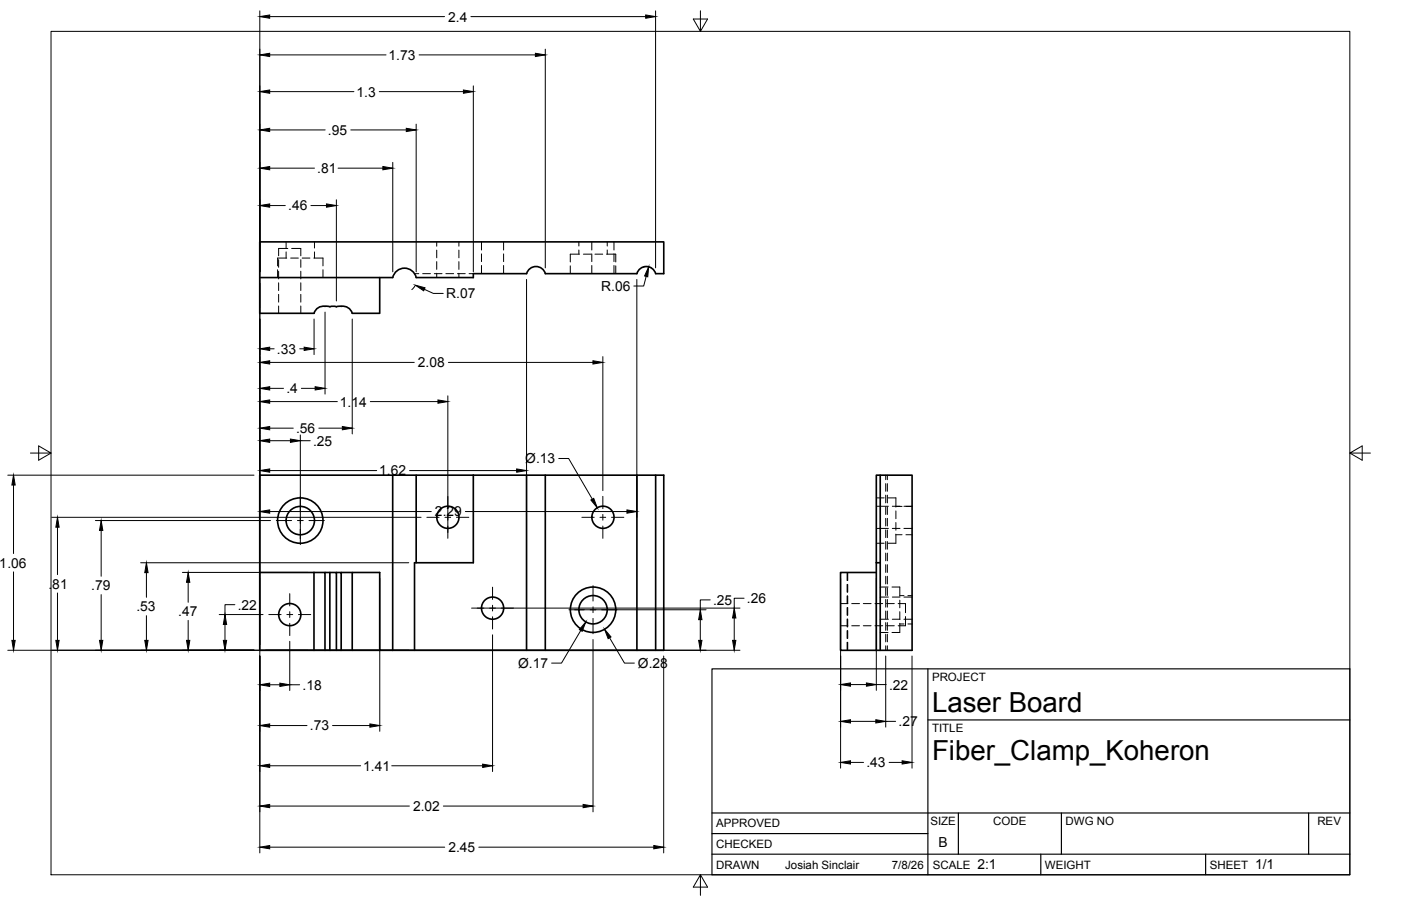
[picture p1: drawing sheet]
<svg xmlns="http://www.w3.org/2000/svg" width="432mm" height="279mm" viewBox="0 0 432 279" stroke-linecap="round" stroke-linejoin="round" font-family="sans-serif">
<!-- layer: Visible -->
<g fill="none" stroke="#000" stroke-width=".51">
<path d="M80.1 85.6h41a3.7 3.7 0 0 1 3.6-2.9 3.7 3.7 0 0 1 3.6 2.9h17.6v-1.2h16.4a2.98 2.98 0 0 1 2.9-2.2 2.98 2.98 0 0 1 2.9 2.2h28.2a3 3 0 0 1 2.9-2.2 3 3 0 0 1 2.9 2.2h2.5v-9.8h-124.5v22h16.7a3.3 3.3 0 0 1 3.8-2.2l3.1 .2M117 85.6v11h-8.4a3.2 3.2 0 0 0-3.8-2.2l-1.1 .2M121 146.5h-40.9v54.1h36.9M128.3 146.5h-7.3v54.1M145.9 146.5v27h-18.1v27.1M145.9 146.5h-17.6v27M145.9 146.5h16.4M168.1 146.5h-5.8v54.1M196.3 146.5h-28.2v54.1M202.1 146.5h-5.8v54.1M271.3 146.5h9.8v54.1h-11M80.1 176.6h16.7"/>
<path d="M96.8 176.6h3.4v24M96.8 176.6v24M100.2 176.6h1.5v24M101.7 176.6h2v24M103.7 176.6h1.5v24M105.2 176.6h3.4M270.1 176.6h-11v24h11M270.1 173.5v-27h1.2v54.1M270.1 173.5h1.2M270.1 173.5v27.1M108.6 200.6v-24h8.4v24h4M121 200.6h83.6v-54.1h-2.5v54.1"/>
<circle cx="138" cy="159.5" r="3.4"/>
<circle cx="185.8" cy="159.5" r="3.4"/>
<circle cx="92.6" cy="160.5" r="4.4"/>
<circle cx="92.6" cy="160.5" r="7"/>
<circle cx="89.3" cy="189.5" r="3.4"/>
<circle cx="151.8" cy="187.5" r="3.4"/>
<circle cx="182.8" cy="188" r="7"/>
<circle cx="182.8" cy="188" r="4.4"/>
</g>
<!-- layer: Hidden -->
<g fill="none" stroke="#000" stroke-width=".31">
<path d="M88.2 74.6v1.9M88.2 77.7v1.9M88.4 79.6h-2.8v2.4M88.7 76.6h-2.8v2.3M89.6 79.6h2.3M89.9 76.6h2.8v2.3M93.1 79.6h2.4M96.7 79.6h2.8v2.4M96.9 74.6v1.9M96.9 77.7v1.9M134.6 74.6v1.3M134.6 77.1v2.4"/>
<path d="M141.4 74.6v1.3M141.4 77.1v2.4M148.4 74.6v2.5M148.4 78.3v2.4M155.2 74.6v2.5M155.2 78.3v2.4M178.4 74.6v1.3M178.4 77.1v1.3M178.6 78.4h-2.8v2.4M179.8 78.4h2.4M182.4 74.6v2.5M182.4 78.3v2.4"/>
<path d="M183.4 78.4h2.4M186.9 78.4h2.9v2.4M187.2 74.6v1.3M187.2 77.1v1.3M189.2 74.6v2.5M189.2 78.3v2.4M85.6 83.2v2.4M85.9 80.1v2.3M85.9 83.7v2.3M85.9 87.2v2.4M85.9 90.8v2.4M85.9 94.4v2.2"/>
<path d="M92.7 80.1v2.3M92.7 83.7v2.3M92.7 87.2v2.4M92.7 90.8v2.4M92.7 94.4v2.2M99.5 83.2v2.4M127.8 84.4h1.3M130.3 84.4h2.4M133.9 84.4h2.3M134.6 80.7v2.4M134.6 84.3v1.3M137.4 84.4h2.4"/>
<path d="M141 84.4h2.4M141.4 80.7v2.4M141.4 84.3v1.3M144.6 84.4h1.3M148.4 81.9v2.5M155.2 81.9v2.5M175.8 82v2.4M182.4 81.9v2.5M189.2 81.9v2.5M189.8 82v2.4M270.1 156.1h3.7M270.1 153.5h2.4"/>
<path d="M273 146.5v1.4M273 149.1v2.4M273 152.7v2.4M273 156.3v2.4M273 159.9v2.3M273.5 146.5v1.4M273.5 149.1v2.4M273.5 152.7v2.4M273.5 156.3v2.4M273.5 159.9v2.3M273.7 153.5h2.4v2.9M275 156.1h2.4"/>
<path d="M276.1 157.6v2.4M276.1 156.2h1.9M278.6 156.1h2.5M279.2 156.2h1.9M261.1 176.6v2.4M261.2 176.6v2.4M261.3 176.6v2.4M270.1 163h3.7M270.1 167.5h2.4M273 163.4v2.4M273 167v2.4M273 170.6v2.4"/>
<path d="M273 174.1v2.4M273 177.7v2.4M273.5 163.4v2.4M273.5 167v2.4M273.5 170.6v2.4M273.5 174.1v2.4M273.5 177.7v2.4M275 163h2.4M276.1 164.7v2.8h-2.4M276.1 161.1v2.4M276.1 164.9h1.9M278.6 163h2.5"/>
<path d="M279.2 164.9h1.9M259.1 193h2.2M259.1 186.1h2.2M261.1 180.2v2.4M261.1 183.8v2.4M261.1 187.4v2.3M261.1 190.9v2.4M261.1 194.5v2.4M261.1 198.1v2.5M261.2 180.2v2.4M261.2 183.8v2.4M261.2 187.4v2.3"/>
<path d="M261.2 190.9v2.4M261.2 194.5v2.4M261.2 198.1v2.5M261.3 180.2v2.4M261.3 183.8v2.4M261.3 187.4v2.3M261.3 190.9v2.4M261.3 194.5v2.4M261.3 198.1v2.5M262.5 193h2.4M262.5 186.1h2.4M266.1 193h2.4"/>
<path d="M266.1 186.1h2.4M269.7 193h2.4M269.7 186.1h2.4M271.3 191h2.5M271.3 184.1h2.5M271.3 195.1h2.4M271.3 181h2.4M273 181.3v2.4M273 184.9v2.3M273 188.4v2.4M273 192v2.4M273 195.6v2.4"/>
<path d="M273 199.2v1.4M273.2 193h2.4M273.2 186.1h2.4M273.5 181.3v2.4M273.5 184.9v2.3M273.5 188.4v2.4M273.5 192v2.4M273.5 195.6v2.4M273.5 199.2v1.4M274.9 181h2.4v2.9M275 191h2.4M275 184.1h2.4"/>
<path d="M276.8 186.1h2.3v2.9M277.3 192.2v2.9h-2.4M277.3 188.6v2.4M277.3 185.1v2.4M277.3 192.4h1.3M277.3 183.7h1.3M278.6 191h2.5M278.6 184.1h2.5M279.1 190.1v2.9h-2.3M279.8 192.4h1.3M279.8 183.7h1.3"/>
</g>
<!-- layer: Border -->
<path d="M15.7 9.7h400.3v260.1h-400.3zM215.9 3.3v6.4l-2.2-3.8h4.4l-2.2 3.8M9.4 139.7h6.3l-3.8-2.2v4.4l3.8-2.2M416 139.7l3.8 2.2v-4.4l-3.8 2.2h6.4M215.9 269.8l2.2 3.8h-4.4l2.2-3.8v6.3" fill="none" stroke="#000" stroke-width=".31"/>
<!-- layer: Titleblock -->
<path d="M219.4 206.3h196.6v63.5h-196.6zM286 206.3v63.5M286 222h130M219.4 257.1h66.6M219.4 250.7h196.6M295.4 250.7v12.7M327.1 250.7v12.7M403.3 250.7v12.7M219.4 263.4h196.6M320.8 263.4v6.4M371.6 263.4v6.4" fill="none" stroke="#000" stroke-width=".36"/>
<!-- layer: Smart Centers -->
<g fill="none" stroke="#000" stroke-width=".31">
<path d="M92.6 153.1v4.8M92.6 159.6v1.8M131.6 159.5h3.7M137.1 159.5h1.8M138 153.1v3.8M138 158.6v1.8M140.7 159.5h3.8M179.3 159.5h3.8M184.9 159.5h1.8M185.8 153.1v3.8M185.8 158.6v1.8M188.5 159.5h3.8"/>
<path d="M85.2 160.5h4.7M91.7 160.5h1.8M92.6 163.2v4.8M95.2 160.5h4.8M138 162.2v3.8M185.8 162.2v3.8M82.8 189.5h3.8M88.4 189.5h1.8M89.3 183.1v3.8M89.3 188.6v1.8M89.3 192.2v3.8M92 189.5h3.8"/>
<path d="M145.4 187.5h3.7M150.9 187.5h1.8M151.8 181.1v3.7M151.8 186.6v1.8M151.8 190.2v3.8M154.5 187.5h3.8M175.3 188h4.8M181.9 188h1.8M182.8 180.6v4.8M182.8 187.1v1.8M182.8 190.7v4.8M185.4 188h4.8"/>
</g>
<!-- layer: FD_Dimensions -->
<g fill="none" stroke="#000" stroke-width=".31">
<path d="M80.1 3.3v259.7M83.1 5.1h53.9M83.1 16.9h35.9M129.2 16.9h35.8M145.1 5.1h53.9M168.1 15.2v67.4M202.1 3.3v79.3M83.1 28.3h26M116.9 28.3h25.9M128.3 38.3v45.5M145.9 26.5v57.3M83.1 40.1h17.1"/>
<path d="M83.1 51.9h13.8M104.2 51.9h13.8M108.1 40.1h17.1M121.1 50.1v33.7M83.1 63.4h4.8M95.8 63.4h4.8M103.7 61.6v31.2M96.8 98.4v10.9M100.2 96.2v25.3M108.6 98.4v35.4M127.9 88.1l-1 1.2M130.8 89.2l2.8 1.3h3"/>
<path d="M162.3 86.2v60.7M196.3 86.2v73.3M198.2 82.4l1-.2 1.5 .4M199.2 85.2l-.8 3h-3.1M83.1 111.8h44.6M83.1 107.6h1.4M83.1 119.8h4.3M92.4 107.6h1.3M92.9 119.8h4.2M138.2 111.8h44.6M185.8 110v41.3M83.1 123.8h20.9"/>
<path d="M83.1 135.9h6.4M83.1 132h7.3M92.6 134.1v32.1M92.6 135.9h3M98.3 132h7.2M114.1 123.8h20.9M138 122.1v42.1M2.4 146.5h75.9M4.2 149.6v21.1M15.9 159.5h113.9M83.1 157.8h49.8M83.1 145.1h33"/>
<path d="M126.2 145.1h33M143.4 157.8h49.8M172.2 141.4h3.1l7.3 12.5M4.2 176.4v21.1M17.7 162.6v14.6M29.4 160.5h54M31.2 163.6v14.1M43.3 173.5h82.7M45.1 176.6v7.6M56.2 176.5h38.8M58 179.6v6.1M117.1 178.3v47.2"/>
<path d="M259.1 178.3v58.6M270.1 178.3v34.6M17.7 182.9v14.6M31.2 183.4v14.1M45.1 189.9v7.6M58 191.3v6.2M67.6 189.5h13.5M69.3 192.6v4.9M72.4 186.5h-3.1v3M89.3 197.8v15.2M147.1 187.5h81M151.8 195.8v42.1"/>
<path d="M177.1 188h40.5M179 194.4l-5.9 10.1h-3.1M182.8 197.2v53.2M187.9 196.7l4.6 7.8h3M215.8 191.1v6.4M218.9 185h-3.1v3M226.3 190.6v6.9M229.3 184.5h-3v3M2.4 200.5h225.7M83.1 211.2h3.2M89.3 211.2h3.1M204.6 202.3v60.7"/>
<path d="M262.1 211.1h4.9M270.1 211.1h3M273 202.3v21.9M281.1 202.3v34.6M83.1 236.2h28M83.1 223.8h11.5M102.5 223.8h11.5M120.7 236.2h28.1M262.1 235.1h4M262.1 222.5h7.8M273 222.5h3M274 235.1h4"/>
<path d="M83.1 248.6h43.1M136.7 248.6h43M83.1 261.3h54M147.6 261.3h53.9"/>
</g>
<g fill="#000" stroke="#000" stroke-width=".31">
<path d="M80.1 5.1l3-.5v1zM80.1 16.9l3-.5v1zM165 16.4l3.1 .5-3.1 .5zM199 4.6l3.1 .5-3.1 .5zM80.1 28.3l3-.6v1.1zM80.1 40.1l3-.5v1zM125.2 39.6l3.1 .5-3.1 .5zM142.8 27.7l3.1 .6-3.1 .5zM80.1 51.9l3-.5v1zM118 51.4l3.1 .5-3.1 .5zM80.1 63.4l3-.5v1zM100.6 62.9l3.1 .5-3.1 .5z"/>
<path d="M128 87.9l3 .9-.4 .9zM199.9 82.3l-.3 3.1-.9-.3zM80.1 111.8l3-.5v1zM80.1 107.6l3-.5v1zM80.1 119.8l3-.5v1zM93.7 107.1l3.1 .5-3.1 .5zM97.1 119.3l3.1 .5-3.1 .5zM182.8 111.3l3 .5-3 .5zM80.1 123.8l3-.5v1.1zM80.1 135.9l3-.5v1zM80.1 132l3-.5v1zM89.5 135.4l3.1 .5-3.1 .5z"/>
<path d="M105.5 131.5l3.1 .5-3.1 .5zM135 123.3l3 .5-3 .6zM4.2 146.5l.5 3.1h-1zM80.1 157.8l3-.6v1.1zM80.1 145.1l3-.5v1zM159.2 144.6l3.1 .5-3.1 .5zM182.1 154.2l.9-.5 1.1 2.9zM193.2 157.2l3.1 .6-3.1 .5zM17.7 159.5l.5 3.1h-1zM31.2 160.5l.5 3.1h-1zM45.1 173.5l.5 3.1h-1zM58 176.5l.5 3.1h-1z"/>
<path d="M3.7 197.5h1l-.5 3zM17.2 197.5h1l-.5 3zM30.7 197.5h1l-.5 3zM44.6 197.5h1l-.5 3zM57.5 197.5h1l-.5 3zM68.8 197.5h1l-.5 3zM69.3 189.5l.5 3.1h-1zM180.6 191.8l-1.2 2.9-.8-.5zM186.3 194.1l2 2.3-.9 .6zM215.3 197.5h1l-.5 3zM215.8 188l.5 3.1h-1zM225.8 197.5h1l-.5 3z"/>
<path d="M226.3 187.5l.5 3.1h-1zM80.1 211.2l3-.5v1zM86.3 210.7l3 .5-3 .5zM259.1 211.1l3-.5v1zM267 210.6l3.1 .5-3.1 .5zM80.1 236.2l3-.6v1.1zM80.1 223.8l3-.6v1.1zM114 223.2l3.1 .6-3.1 .5zM148.8 235.6l3 .6-3 .5zM259.1 235.1l3-.5v1zM259.1 222.5l3-.5v1zM269.9 222l3.1 .5-3.1 .5z"/>
<path d="M278 234.6l3.1 .5-3.1 .5zM80.1 248.6l3-.5v1zM179.7 248.1l3.1 .5-3.1 .5zM80.1 261.3l3-.5v1zM201.5 260.8l3.1 .5-3.1 .5z"/>
</g>
<g font-size="8.5">
<text x="287.3" y="219.5">Laser Board</text>
<text x="287.3" y="234.5">Fiber_Clamp_Koheron</text>
</g>
<g font-size="4.3">
<text x="138.2" y="6.6">2.4</text>
<text x="119.8" y="18.4">1.73</text>
<text x="109.9" y="29.8">1.3</text>
<text x="101.1" y="41.6">.95</text>
<text x="97.8" y="53.4">.81</text>
<text x="88.8" y="64.9">.46</text>
<text x="185.3" y="89.7">R.06</text>
<text x="137.5" y="92">R.07</text>
<text x="85.4" y="109.1">.33</text>
<text x="128.8" y="113.2">2.08</text>
<text x="88.3" y="121.3">.4</text>
<text x="104.8" y="125.4">1.14</text>
<text x="91.3" y="133.5">.56</text>
<text x="96.5" y="137.4">.25</text>
<text x="161.9" y="142.9">Ø.13</text>
<text x="116.9" y="146.6">1.62</text>
<text x="134.1" y="159.3">2.29</text>
<text x="-.1" y="175">1.06</text>
<text x="14.9" y="181.5">.81</text>
<text x="28.1" y="182">.79</text>
<text x="230.2" y="186">.26</text>
<text x="42.1" y="188.5">.53</text>
<text x="54.9" y="190.1">.47</text>
<text x="73.3" y="188">.22</text>
<text x="219.8" y="186.5">.25</text>
<text x="159.7" y="206">Ø.17</text>
<text x="196.6" y="206">Ø.28</text>
<text x="93.2" y="212.7">.18</text>
<text x="274" y="212.6">.22</text>
<text x="95.5" y="225.3">.73</text>
<text x="276.9" y="224">.27</text>
<text x="112" y="237.7">1.41</text>
<text x="267" y="236.6">.43</text>
<text x="127.3" y="250.1">2.02</text>
<text x="138.2" y="262.7">2.45</text>
<text x="289.3" y="261.2">B</text>
<text x="301.2" y="268.1">2:1</text>
<text x="386.8" y="268.1">1/1</text>
</g>
<g font-size="3.5">
<text x="287.3" y="210.1">PROJECT</text>
<text x="287.3" y="225.8">TITLE</text>
<text x="220.7" y="255.2">APPROVED</text>
<text x="286.7" y="254.5">SIZE</text>
<text x="306.1" y="254.5">CODE</text>
<text x="328.4" y="254.5">DWG NO</text>
<text x="406" y="254.5">REV</text>
<text x="220.7" y="261.5">CHECKED</text>
<text x="220.7" y="267.9">DRAWN</text>
<text x="242" y="267.9">Josiah Sinclair</text>
<text x="274.8" y="267.9">7/8/26</text>
<text x="287.5" y="267.9">SCALE</text>
<text x="322.1" y="267.9">WEIGHT</text>
<text x="372.9" y="267.9">SHEET</text>
</g>
</svg>
